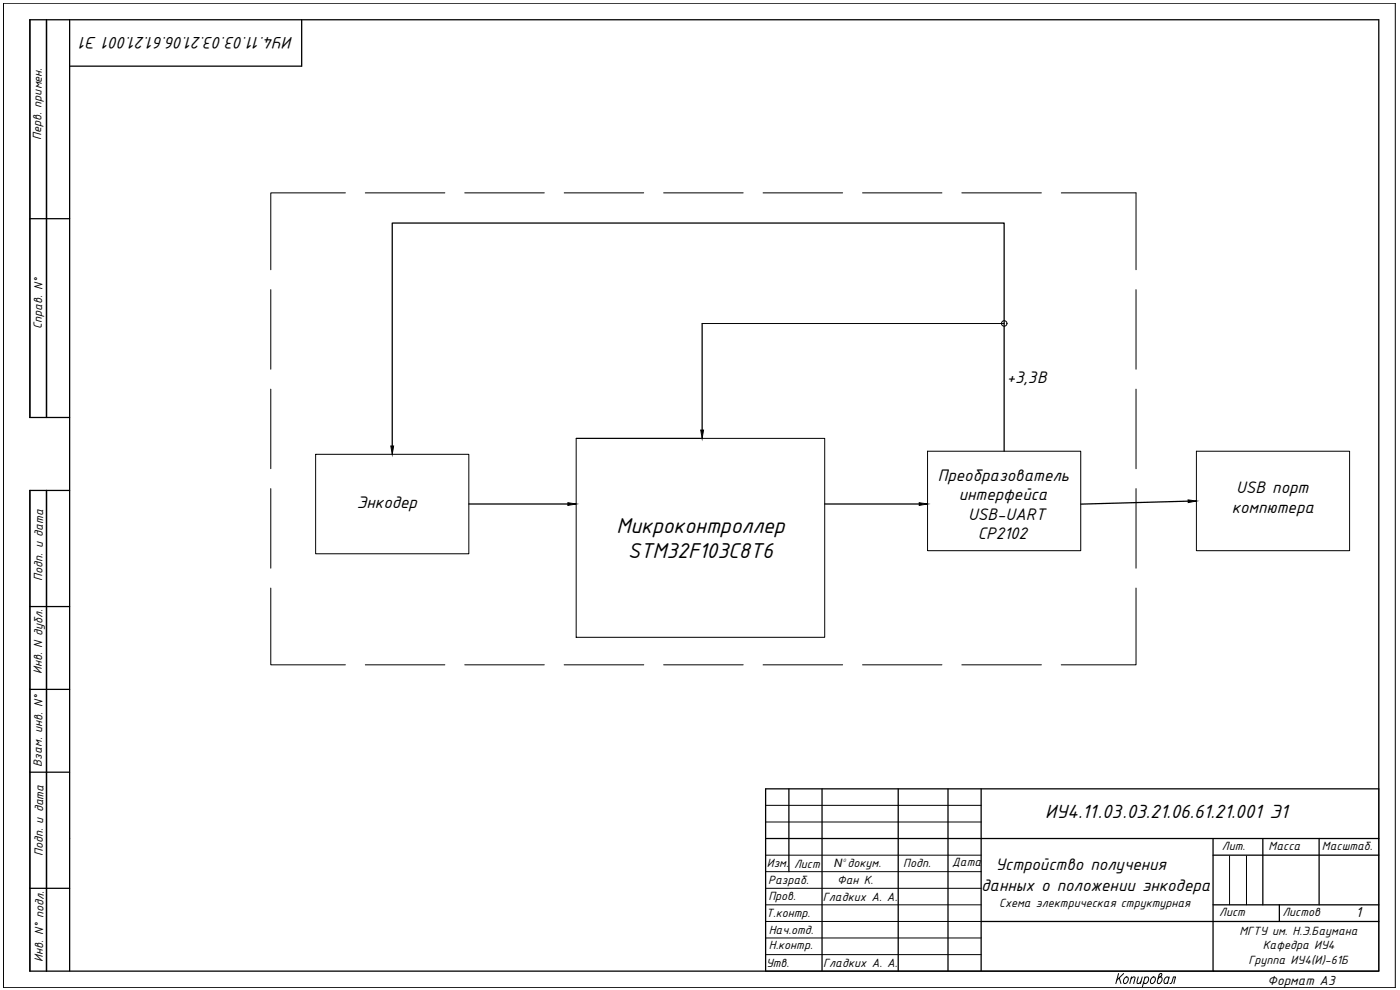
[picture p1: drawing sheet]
<svg xmlns="http://www.w3.org/2000/svg" width="420mm" height="297mm" viewBox="0 0 420 297" stroke-linecap="round" stroke-linejoin="round" font-family="sans-serif">
<!-- layer: KONTUR -->
<path d="M1 1h417.7v295.3h-417.7z" fill="none" stroke="#000" stroke-width=".3"/>
<g fill="none" stroke="#000" stroke-width=".38">
<path d="M14 5.9v119.4M20.9 5.9v285.5M90.5 5.9v14h-69.6M9 65.6h11.9M210.7 97.1v31.9M20.9 125.3h-11.9v-119.4h404.8v285.5h-404.8v-144.2h11.9M117.7 133.8v-66.9h183.7v68.5M14 147.2v144.2M140.7 151.2h29.7M247.5 151.2h28.4M356.6 150.4l-32.3 .9M9 182h11.9"/>
<path d="M9 206.8h11.9M9 231.7h11.9M236.8 236.7v24.8M246.7 236.7v54.7M269.6 236.7v54.7M284.5 236.7v54.7M294.5 236.7v54.7M413.8 236.7h-184v54.7M229.8 251.6h184M364.1 251.6v39.8M364.1 256.6h49.7M379 251.6v19.9"/>
<path d="M395.9 251.6v19.9M9 266.5h11.9M294.5 276.5h119.3M364.1 271.5h49.7M383.9 271.5v5"/>
</g>
<path d="M369 256.8v14.7M374.1 256.8v14.7M229.8 276.5h64.7M229.8 271.5h64.7M229.8 266.5h64.7M229.8 286.4h64.7M229.8 281.4h64.7" fill="none" stroke="#000" stroke-width=".3"/>
<!-- layer: 0 -->
<g fill="none" stroke="#000" stroke-width=".3">
<path d="M103.7 57.9h-22.4v23M109.6 57.9h23.9M139.5 57.9h23.9M169.3 57.9h23.9M199.2 57.9h23.8M229 57.9h23.9M258.9 57.9h23.8M288.7 57.9h23.8M318.5 57.9h22.4v23M81.3 86.9v23.9M210.7 97.1h90.7M340.9 86.9v23.9"/>
<path d="M81.3 116.8v23.8M340.9 116.8v23.8M94.7 136.3h46v29.9h-46zM172.9 131.5h74.6v59.7h-74.6zM172.9 131.5h37.3M278.4 135.4h45.9v29.8h-45.9zM359.1 135.4h45.9v29.8h-45.9zM81.3 146.6v23.9M340.9 146.6v23.9M81.3 176.4v23.1h22.4M340.9 176.4v23.1h-22.4M109.6 199.5h23.9"/>
<path d="M139.5 199.5h23.9M169.3 199.5h23.9M199.2 199.5h23.8M229 199.5h23.9M258.9 199.5h23.8M288.7 199.5h23.8M413.8 236.7v54.7h-184M229.8 256.6h64.7M229.8 246.6h64.7M229.8 241.6h64.7M229.8 261.5h64.7M364.1 291.4h.1"/>
<circle cx="301.4" cy="97" r=".83"/>
</g>
<g fill="none" stroke="#000" stroke-width=".3">
<path d="M335.7 292.1l-.8 3M335.9 293.4l.5 1.7M337.2 292.1l-2 2M337.5 293.5l.8-.4a1.13 1.13 0 0 1 .2 1.3 1.13 1.13 0 0 1-1.2 .6l-.1-.7zM339.5 293.7l.6-.6 .5 .1-.4 1.9M339.6 293.1l-.5 2M341.6 293.1l-.4 1.9 .5 .1 .7-.6M342.8 293.1l-.5 2M343.5 293.5l.9-.4a1.13 1.13 0 0 1 .1 1.3 1.13 1.13 0 0 1-1.1 .6l-.2-.3M343.6 293.1l-.8 3M345.6 293.5l.8-.4a1.11 1.11 0 0 1 .2 1.3 1.11 1.11 0 0 1-1.2 .6l-.1-.7zM348.1 293.1h.3a1.11 1.11 0 0 1 .2 1.3 1.11 1.11 0 0 1-1.2 .6l-.1-.5 .6-2.1 .7-.3-.1 .7-.9 .7"/>
<path d="M350.8 293.5l-.2-.3a1.14 1.14 0 0 0-1.1 .5 1.14 1.14 0 0 0-.1 1.3l.5 .1 .6-.4M350.9 293.1l-.5 2M351.1 295.1l.5-.1 .6-1.9h.6l-.5 2"/>
</g>
<path d="M117.3 133.8h.8l-.4 2.5zM210.3 129h.8l-.4 2.5zM170.4 150.8l2.5 .4-2.5 .4zM275.9 150.8l2.5 .4-2.5 .4zM356.6 150l2.5 .3-2.5 .5z" fill="#000" stroke="#000" stroke-width=".3"/>
<g font-size="6.9">
<text x="185" y="160">Микроконтроллер</text>
<text x="188.4" y="167.4">STM32F103C8T6</text>
</g>
<text font-size="6.2" x="313.7" y="245.3">ИУ4.11.03.03.21.06.61.21.001 Э1</text>
<g font-size="5.4">
<text x="88" y="11.1" transform="rotate(-180 88 11.1)">ИУ4.11.03.03.21.06.61.21.001 Э1</text>
<text x="302.1" y="115">+3,3В</text>
<text x="281.5" y="144.3">Преобразователь</text>
<text x="371" y="148">USB порт</text>
<text x="107.1" y="152.3">Энкодер</text>
<text x="287.7" y="150.1">интерфейса</text>
<text x="290.6" y="155.9">USB-UART</text>
<text x="369.7" y="153.8">компютера</text>
<text x="293.4" y="161.7">CP2102</text>
<text x="298.8" y="260.9">Устройство получения</text>
<text x="294.5" y="267.4">данных о положении энкодера</text>
</g>
<text font-size="4.6" x="406.9" y="275.2">1</text>
<text font-size="4.2" x="380.4" y="295.7">Формат А3</text>
<g font-size="3.9">
<text x="12.3" y="42" transform="rotate(-89 12.3 42)">Перв. примен.</text>
<text x="12.6" y="98.6" transform="rotate(-89 12.6 98.6)">Справ. N°</text>
<text x="12.7" y="174.2" transform="rotate(-89 12.7 174.2)">Подп. и дата</text>
<text x="12.6" y="202.3" transform="rotate(-89 12.6 202.3)">Инв. N дубл.</text>
<text x="12.5" y="230" transform="rotate(-89 12.5 230)">Взам. инв. N°</text>
<text x="12.8" y="256.9" transform="rotate(-89 12.8 256.9)">Подп. и дата</text>
<text x="366.7" y="254.9">Лит.</text>
<text x="380.7" y="255">Масса</text>
<text x="396.7" y="255">Масштаб.</text>
<text x="230.2" y="260.3">Изм.</text>
<text x="238.3" y="260.3">Лист</text>
<text x="271.1" y="260.1">Подп.</text>
<text x="285.8" y="260">Дата</text>
<text x="230.5" y="265.3">Разраб.</text>
<text x="251.2" y="265.1">Фан К.</text>
<text x="230" y="275">Т.контр.</text>
<text x="230.6" y="270.1">Пров.</text>
<text x="247" y="270.4">Гладких А. А.</text>
<text x="299.8" y="272.2">Схема электрическая структурная</text>
<text x="365.9" y="274.7">Лист</text>
<text x="384.9" y="274.8">Листов</text>
<text x="230.7" y="280.2">Нач.отд.</text>
<text x="372" y="280.7">МГТУ им. Н.Э.Баумана</text>
<text x="230.7" y="284.7">Н.контр.</text>
<text x="379" y="284.8">Кафедра ИУ4</text>
<text x="12.9" y="288.5" transform="rotate(-89 12.9 288.5)">Инв. N° подл.</text>
<text x="229.9" y="290.1">Утв.</text>
<text x="247.1" y="290.2">Гладких А. А.</text>
<text x="374.7" y="289.2">Группа ИУ4(И)-61Б</text>
</g>
<text font-size="3.5" x="250.2" y="260.3">N докум.</text>
<text font-size="1.5" x="253" y="258.8">О</text>
</svg>
